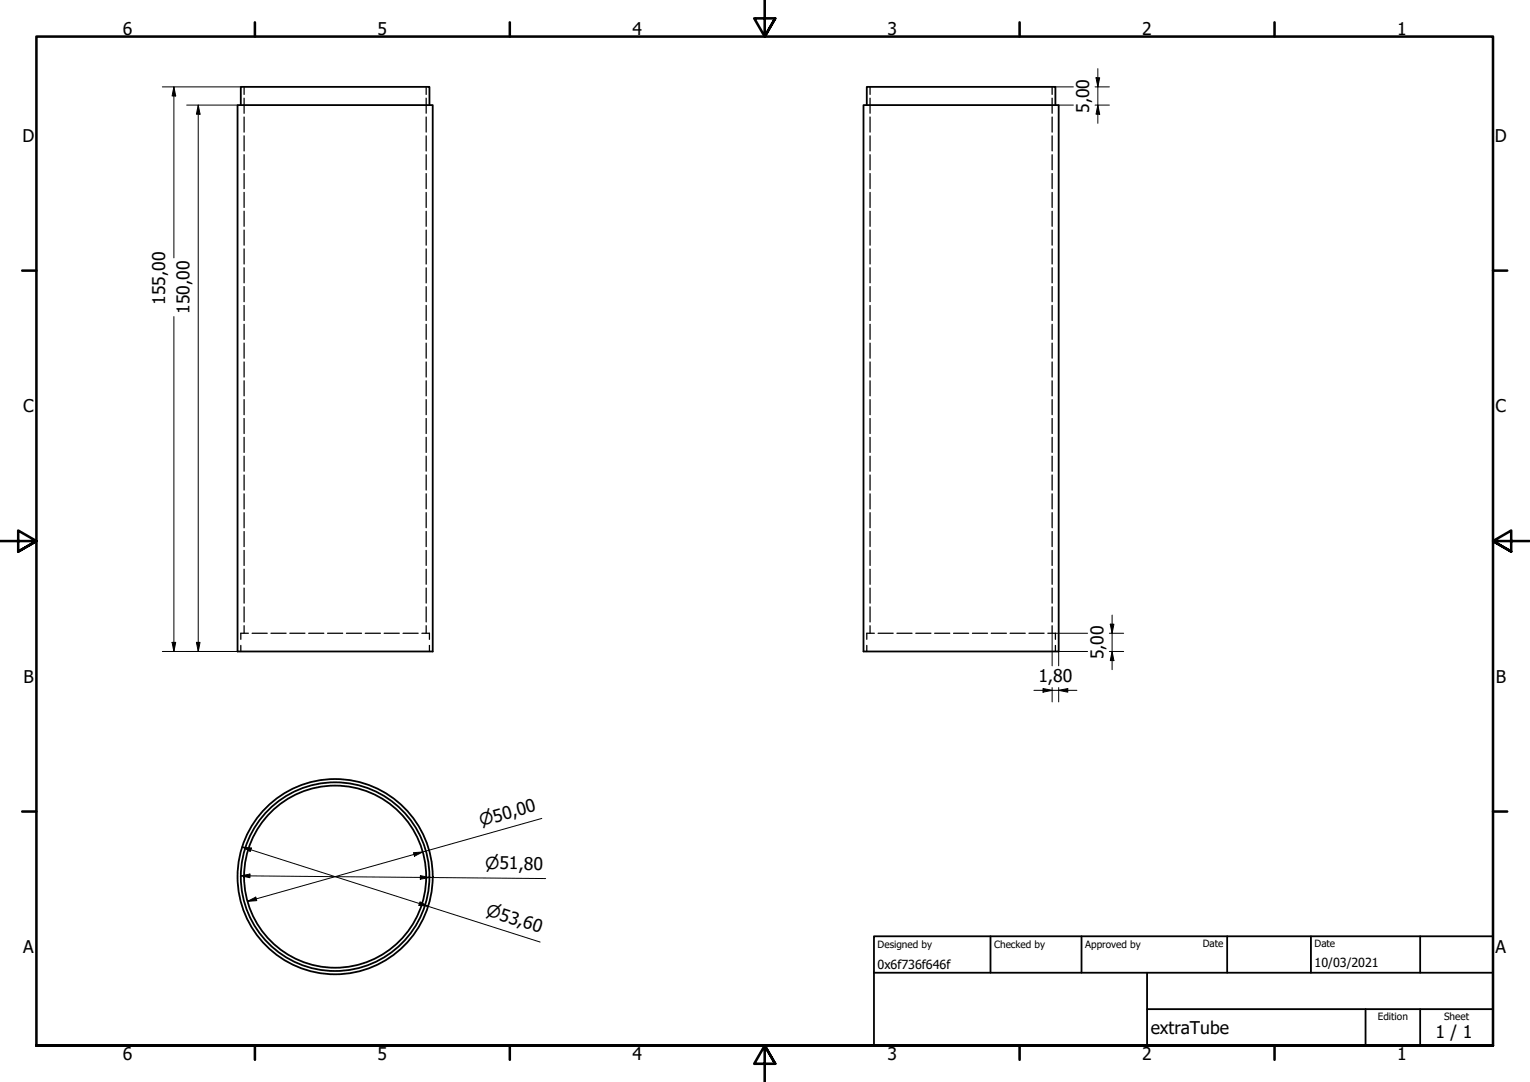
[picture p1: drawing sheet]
<svg xmlns="http://www.w3.org/2000/svg" width="420mm" height="297mm" viewBox="0 0 420 297" stroke-linecap="round" stroke-linejoin="round" font-family="sans-serif">
<!-- layer: Hidden (ISO) -->
<g fill="none" stroke="#000" stroke-width=".35">
<path d="M67 23.9v2M67 27v4.1M67 32.1v4.2M67 37.3v4.1M117 23.9v2M117 27v4.1M117 32.1v4.2M117 37.3v4.1M238.9 23.9v2M238.9 27v4.1M238.9 32.1v4.2M238.9 37.3v4.1"/>
<path d="M288.9 23.9v2M288.9 27v4.1M288.9 32.1v4.2M288.9 37.3v4.1M67 42.5v4.1M67 47.6v4.2M67 52.8v4.2M67 58v4.1M117 42.5v4.1M117 47.6v4.2M117 52.8v4.2M117 58v4.1"/>
<path d="M238.9 42.5v4.1M238.9 47.6v4.2M238.9 52.8v4.2M238.9 58v4.1M288.9 42.5v4.1M288.9 47.6v4.2M288.9 52.8v4.2M288.9 58v4.1M67 63.2v4.1M67 68.3v4.2M67 73.5v4.1M67 78.7v4.1"/>
<path d="M117 63.2v4.1M117 68.3v4.2M117 73.5v4.1M117 78.7v4.1M238.9 63.2v4.1M238.9 68.3v4.2M238.9 73.5v4.1M238.9 78.7v4.1M288.9 63.2v4.1M288.9 68.3v4.2M288.9 73.5v4.1M288.9 78.7v4.1"/>
<path d="M67 83.9v4.1M67 89v4.2M67 94.2v4.1M67 99.4v4.1M117 83.9v4.1M117 89v4.2M117 94.2v4.1M117 99.4v4.1M238.9 83.9v4.1M238.9 89v4.2M238.9 94.2v4.1M238.9 99.4v4.1"/>
<path d="M288.9 83.9v4.1M288.9 89v4.2M288.9 94.2v4.1M288.9 99.4v4.1M67 104.5v4.2M67 109.7v4.2M67 114.9v4.1M117 104.5v4.2M117 109.7v4.2M117 114.9v4.1M238.9 104.5v4.2M238.9 109.7v4.2"/>
<path d="M238.9 114.9v4.1M288.9 104.5v4.2M288.9 109.7v4.2M288.9 114.9v4.1M67 120.1v4.1M67 125.2v4.2M67 130.4v4.1M67 135.6v4.1M117 120.1v4.1M117 125.2v4.2M117 130.4v4.1M117 135.6v4.1"/>
<path d="M238.9 120.1v4.1M238.9 125.2v4.2M238.9 130.4v4.1M238.9 135.6v4.1M288.9 120.1v4.1M288.9 125.2v4.2M288.9 130.4v4.1M288.9 135.6v4.1M67 140.7v4.2M67 145.9v4.2M67 151.1v4.1M67 156.3v4.1"/>
<path d="M117 140.7v4.2M117 145.9v4.2M117 151.1v4.1M117 156.3v4.1M238.9 140.7v4.2M238.9 145.9v4.2M238.9 151.1v4.1M238.9 156.3v4.1M288.9 140.7v4.2M288.9 145.9v4.2M288.9 151.1v4.1M288.9 156.3v4.1"/>
<path d="M66.1 177.2v1.6M67 161.4v4.2M67 166.6v4.1M67 171.8v2M68.2 173.8h-2.1v1.7M69.2 173.8h4.2M74.4 173.8h4.2M79.6 173.8h4.1M84.8 173.8h4.1M90 173.8h4.1M95.1 173.8h4.2M100.3 173.8h4.2"/>
<path d="M105.5 173.8h4.1M110.7 173.8h4.1M115.9 173.8h2v1.7M117 161.4v4.2M117 166.6v4.1M117 171.8v2M117.9 177.2v1.6M238 177.2v1.6M238.9 161.4v4.2M238.9 166.6v4.1M238.9 171.8v2M240.1 173.8h-2.1v1.7"/>
<path d="M241.1 173.8h4.2M246.3 173.8h4.2M251.5 173.8h4.1M256.7 173.8h4.1M261.9 173.8h4.1M267 173.8h4.2M272.2 173.8h4.2M277.4 173.8h4.1M282.6 173.8h4.1M287.8 173.8h2v1.7M288.9 161.4v4.2M288.9 166.6v4.1"/>
<path d="M288.9 171.8v2M289.8 177.2v1.6"/>
</g>
<!-- layer: Visible (ISO) -->
<g fill="none" stroke="#000" stroke-width=".5">
<path d="M65.2 28.9h53.6v149.9h-53.6zM66.1 28.9v-5h51.8v5M237.1 28.9h53.6v149.9h-53.6zM238 28.9v-5h51.8v5"/>
<circle cx="92" cy="240.7" r="26.8"/>
<circle cx="92" cy="240.7" r="25.9"/>
<circle cx="92" cy="240.7" r="25"/>
</g>
<!-- layer: Border (ISO) -->
<g fill="none" stroke="#000" stroke-width=".7">
<path d="M70 6.1v3.9M140 6.1v3.9M210 0v10l-2.9-5h5.8l-2.9 5 2.9-5M280 6.1v3.9M350 6.1v3.9M6.1 74.3h3.9M410 74.3h3.9M0 148.5h10l-5-2.9v5.8l5-2.9-5 2.9M420 148.5h-10l5-2.9v5.8l-5-2.9 5 2.9M6.1 222.8h3.9M410 222.8h3.9M10 287v-277h400v277h-400h400"/>
<path d="M70 287v3.9M140 287v3.9M212.9 292l-2.9-5 2.9 5h-5.8l2.9-5v10M280 287v3.9M350 287v3.9"/>
</g>
<!-- layer: Title (ISO) -->
<path d="M240 257h170v30h-170zM272 257v10M297 257v10M337 257v10M360 257v10M390 257v10M240 267h170M315 277h95M315 267v20M375 277v10M390 277v10" fill="none" stroke="#000" stroke-width=".5"/>
<!-- layer: Dimension (ISO) -->
<g fill="none" stroke="#000" stroke-width=".27">
<path d="M301.5 18.9v15M44.6 23.9h21.5M47.8 23.9l.5 2.4h-1zM47.8 23.9v46.9M51.3 28.9h13.9M54.4 28.9l.5 2.4h-1zM54.4 28.9v149.9M289.8 23.9h5M290.7 28.9h4.1M300.7 23.9h4M300.7 28.9h4M301 21.4h1l-.5 2.5z"/>
<path d="M301.5 28.9l.5 2.4h-1zM47.8 86.9v91.9M44.6 178.8h20.6M47.3 176.4h1l-.5 2.4zM53.9 176.4h1l-.5 2.4zM288.9 173.8v9M289.8 173.8h8.9M298.7 178.8h-8v4M304.6 178.8h4M304.6 173.8h4M304.9 171.4h1l-.5 2.4zM305.4 178.8l.5 2.6h-1z"/>
<path d="M305.4 168.9v15M283.9 189.5h11.8M286.4 189l2.5 .5-2.5 .5zM288.9 188.8v3.9M290.7 189.5l2.5-.5v1zM290.7 188.8v3.9M66.5 232.5l2.5 .3-.3 1zM66.5 232.5l81.8 26.1M113.6 234.1l2.5-.2-2.3 1.1zM148.8 224.7l-80.8 22.7M66.1 240.4l2.5-.4v1zM66.1 240.4l83.7 .8"/>
<path d="M68 247.4l2.2-1.1 .3 .9zM115.3 247.6l2.3 1.2-2.6-.3zM115.4 240.4l2.5 .5-2.5 .5z"/>
</g>
<g fill="#000">
<path d="M47.8 23.9l.5 2.4h-1z" fill-rule="evenodd"/>
<path d="M54.4 28.9l.5 2.4h-1z" fill-rule="evenodd"/>
<path d="M301 21.4h1l-.5 2.5z" fill-rule="evenodd"/>
<path d="M301.5 28.9l.5 2.4h-1z" fill-rule="evenodd"/>
<path d="M47.3 176.4h1l-.5 2.4z" fill-rule="evenodd"/>
<path d="M53.9 176.4h1l-.5 2.4z" fill-rule="evenodd"/>
<path d="M304.9 171.4h1l-.5 2.4z" fill-rule="evenodd"/>
<path d="M286.4 189l2.5 .5-2.5 .5z" fill-rule="evenodd"/>
<path d="M290.7 189.5l2.5-.5v1z" fill-rule="evenodd"/>
<path d="M305.4 178.8l.5 2.6h-1z" fill-rule="evenodd"/>
<path d="M66.1 240.4l2.5-.4v1z" fill-rule="evenodd"/>
<path d="M66.5 232.5l2.5 .3-.3 1z" fill-rule="evenodd"/>
<path d="M113.6 234.1l2.5-.2-2.3 1.1z" fill-rule="evenodd"/>
<path d="M68 247.4l2.2-1.1 .3 .9z" fill-rule="evenodd"/>
<path d="M115.3 247.6l2.3 1.2-2.6-.3z" fill-rule="evenodd"/>
<path d="M115.4 240.4l2.5 .5-2.5 .5z" fill-rule="evenodd"/>
</g>
<g font-size="4.8">
<text x="33.7" y="9.6">6</text>
<text x="103.7" y="9.6">5</text>
<text x="173.7" y="9.6">4</text>
<text x="243.7" y="9.6">3</text>
<text x="313.7" y="9.6">2</text>
<text x="383.7" y="9.6">1</text>
<text x="299.1" y="31" transform="rotate(-90 299.1 31)">5,00</text>
<text x="6.2" y="38.9">D</text>
<text x="410.5" y="38.9">D</text>
<text x="45.4" y="83.6" transform="rotate(-90 45.4 83.6)">155,00</text>
<text x="52" y="86.1" transform="rotate(-90 52 86.1)">150,00</text>
<text x="6.4" y="113.2">C</text>
<text x="410.7" y="113.2">C</text>
<text x="303" y="181" transform="rotate(-90 303 181)">5,00</text>
<text x="6.4" y="187.4">B</text>
<text x="285.2" y="187.1">1,80</text>
<text x="410.7" y="187.4">B</text>
<text x="6.4" y="261.7">A</text>
<text x="410.7" y="261.7">A</text>
<text x="316" y="283.8">extraTube</text>
<text x="394.2" y="285">1 / 1</text>
<text x="33.7" y="290.9">6</text>
<text x="103.7" y="290.9">5</text>
<text x="173.7" y="290.9">4</text>
<text x="243.7" y="290.9">3</text>
<text x="313.7" y="290.9">2</text>
<text x="383.7" y="290.9">1</text>
</g>
<g font-size="4.6">
<text x="132.1" y="226.9" transform="rotate(-16 132.1 226.9)">⌀50,00</text>
<text x="133.2" y="238.6">⌀51,80</text>
<text x="133.2" y="251.3" transform="rotate(18 133.2 251.3)">⌀53,60</text>
</g>
<g font-size="3.4">
<text x="241" y="266">0x6f736f646f</text>
<text x="361" y="265.5">10/03/2021</text>
</g>
<g font-size="2.7">
<text x="241" y="260.1">Designed by</text>
<text x="273" y="260.1">Checked by</text>
<text x="298" y="260.1">Approved by</text>
<text x="330.3" y="260">Date</text>
<text x="361" y="260">Date</text>
<text x="378.4" y="280.1">Edition</text>
<text x="396.6" y="280.1">Sheet</text>
</g>
</svg>
